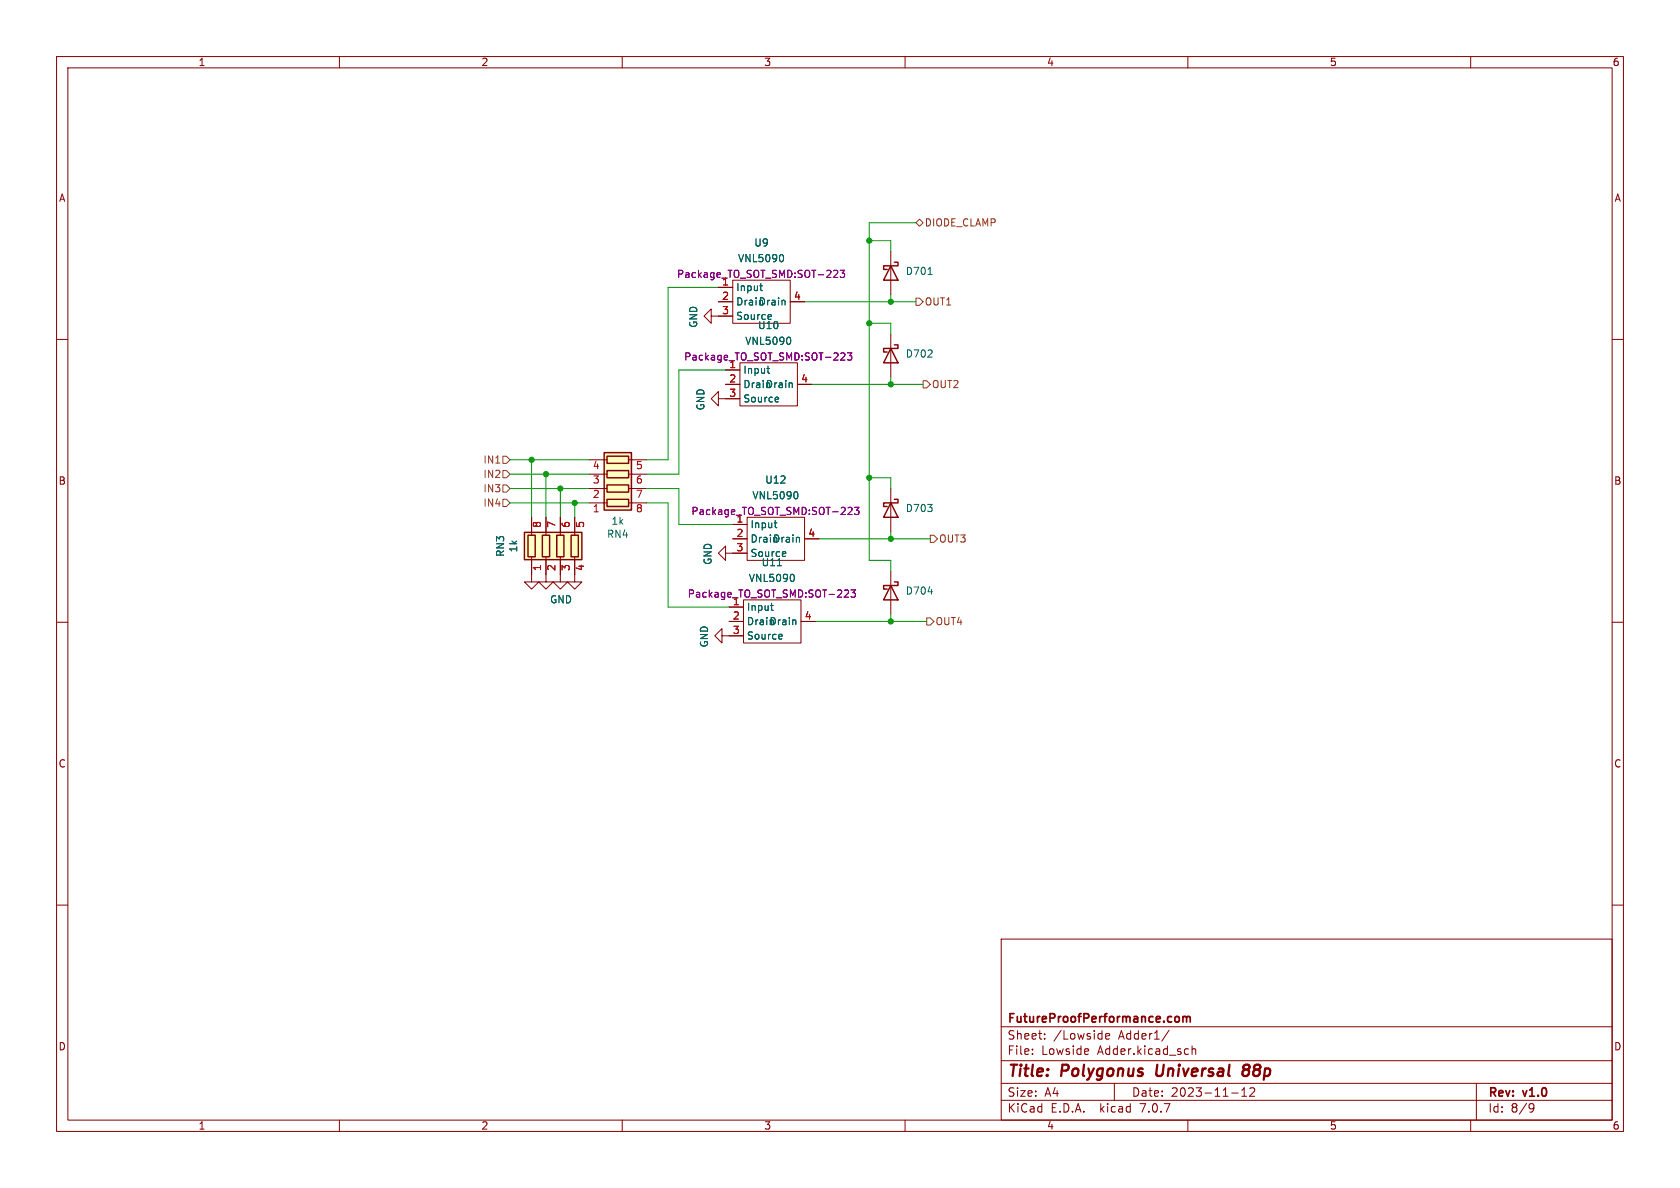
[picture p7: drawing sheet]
<svg xmlns="http://www.w3.org/2000/svg" width="297mm" height="210mm" viewBox="0 0 297 210" stroke-linecap="round" stroke-linejoin="round" font-family="sans-serif">
<g fill="none" stroke="#840000" stroke-width=".18">
<path d="M10 10h277v190h-277zM12 12h273v186h-273zM60 10v2M110 10v2M160 10v2M210 10v2M260 10v2M10 60h2M125.7 55.9v-1.3l-1.2 1.3 1.2 1.3v-1.3h3.8M127 50.8h2.5M127 53.3h2.5M129.5 49.5h10.2v7.7h-10.2z"/>
<path d="M139.7 53.3h2.5M157.5 44.5v7.6M157.5 59.1v7.6M285 60h2M127 70.5v-1.3l-1.3 1.3 1.3 1.3v-1.3h3.8M128.3 65.4h2.5M128.3 67.9h2.5M130.8 64.1h10.2v7.7h-10.2zM141 67.9h2.5M94 98.4v4.5h1.2l-1.2 1.2-1.3-1.2h1.3M94 91.4v3.2M96.5 98.4v4.5h1.3l-1.3 1.2-1.3-1.2h1.3"/>
<path d="M96.5 91.4v3.2M99.1 98.4v4.5h1.2l-1.2 1.2-1.3-1.2h1.3M99.1 91.4v3.2M101.6 98.4v4.5h1.3l-1.3 1.2-1.3-1.2h1.3M101.6 91.4v3.2M104.1 88.9h3.2M104.1 86.4h3.2M104.1 83.8h3.2M104.1 81.3h3.2M111.1 88.9h3.2M111.1 86.4h3.2M111.1 83.8h3.2"/>
<path d="M111.1 81.3h3.2M128.3 97.8v-1.3l-1.3 1.3 1.3 1.3v-1.3h3.8M129.5 92.7h2.6M129.5 95.3h2.6M132.1 91.4h10.1v7.7h-10.1zM142.2 95.3h2.6M157.5 86.4v7.6M10 110h2M127.6 112.4v-1.3l-1.2 1.3 1.2 1.3v-1.3h3.8M128.9 107.3h2.5M128.9 109.9h2.5M131.4 106h10.2v7.7h-10.2z"/>
<path d="M141.6 109.9h2.5M157.5 101v7.6M285 110h2M10 160h2M285 160h2M177 166h108v32h-108zM60 198v2M110 198v2M160 198v2M177 194.5h108M177 191.5h108M177 187.5h108"/>
<path d="M177 181.5h108M182.5 186.3v.1M182.5 185.5v.1M184.7 183.6v.1M184.7 182.8v.1M192.4 185.5l.1 .3-.8 .1M195.5 183.2l.7-.1-.1-.3-.4-.1-.2 .2v.7h.6M197 191.5v3M206.7 182.1l-1.3 2M210 198v2M210.7 184.9v1.5M210.7 185.5l.3-.1 .3 .1 .1 .9"/>
<path d="M217.7 193.2h1.2M219.5 193.8h.9M219.5 192.7l.5-.4v1.5M221.7 192.4v.5l-.8 .9h.9M260 198v2M261 191.5v6.5M270.6 195.1l.5 .1a.99 .99 0 0 1-.4 1.4h-.2M271.2 195.7l-.3 .3h-.3"/>
</g>
<path d="M204.6 188.2l-.2 1.6 .3 .4M220.1 189.1a.65 .65 0 0 0-.3 1 .66 .66 0 0 0 .9-.1M220.1 189.1h.4M220.5 189.1l.2 .1M220.6 188.2a.66 .66 0 0 0-.8 .4v.3l.3 .2M220.7 189l-.2 .1" fill="none" stroke="#840000" stroke-width=".4"/>
<path d="M208.2 179.7l.3 .3v.4l-.3 .3M209.1 179.8l.5-.1 .2 .2M209.1 179.7v1M209.8 179.9l.2-.2 .3 .1 .1 .9M209.8 179.9v.8" fill="none" stroke="#840000" stroke-width=".3"/>
<g fill="#ffffc2" stroke="#ffffc2" stroke-width=".18">
<path d="M106.8 80h4.8v10.2h-4.8z"/>
<path d="M92.7 94.1h10.2v4.8h-10.2z"/>
</g>
<g fill="none" stroke="#840000" stroke-width=".25">
<path d="M157.5 47l1.2 2.5h-2.5zM158.1 46.4h.6v.6h-2.5v.6h.6M157.5 61.6l1.2 2.5h-2.5zM158.1 61h.6v.6h-2.5v.6h.6M92.7 94.1h10.2v4.8h-10.2zM93.3 94.6h1.3v3.8h-1.3zM95.9 94.6h1.3v3.8h-1.3zM98.4 94.6h1.3v3.8h-1.3zM101 94.6h1.2v3.8h-1.2zM106.8 80h4.8v10.2h-4.8zM107.3 88.3h3.8v1.2h-3.8zM107.3 85.7h3.8v1.3h-3.8z"/>
<path d="M107.3 83.2h3.8v1.3h-3.8zM107.3 80.6h3.8v1.3h-3.8zM157.5 88.9l1.2 2.5h-2.5zM158.1 88.3h.6v.6h-2.5v.6h.6M157.5 103.5l1.2 2.5h-2.5zM158.1 102.9h.6v.6h-2.5v.6h.6"/>
</g>
<g fill="none" stroke="#006464" stroke-width=".18">
<path d="M134.3 50.5h.5M134.6 51.3l.2 .1M136.2 55.6l.2 .3-.6 .1M136.3 56.4l-.1 .1M138.2 45a.79 .79 0 0 1 0 1.3M138.7 53.1l.1 .8M139.5 59.6a.79 .79 0 0 1 0 1.3M164.1 48.5h.7M135.6 65.1h.5M135.8 65.9l.3 .1M137.5 70.2l.1 .3-.6 .1M137.6 71l-.1 .1"/>
<path d="M140 67.7l.1 .8M136.9 92.4h.4M137.1 93.2l.2 .1M138.7 97.5l.2 .3-.6 .1M138.9 98.3l-.2 .1M140.8 86.9a.79 .79 0 0 1 0 1.3M141.3 95v.8M136.2 107h.5M136.5 107.8l.2 .1M137.4 100h.8M138.1 112.1l.2 .3-.6 .2M138.2 112.9l-.1 .1"/>
<path d="M140.1 101.5a.79 .79 0 0 1 0 1.3M140.6 109.6l.1 .8M164.1 104.6h.7"/>
</g>
<path d="M147.6 47.8h.4l.1 .3-.8 .9h.8M148.5 47.8h.8l-.4 .5 .4 .1v.5l-.2 .1-.6-.1M148.8 62.4h.5l.1 .3-.8 1h.8M149.8 62.4h.8l-.4 .5 .3 .1v.5l-.2 .2-.5-.2M150.1 89.7h.4l.1 .3-.7 1h.7M151.1 89.7h.8l-.5 .5 .4 .1v.5l-.2 .2-.5-.2M149.5 104.3l.4 .1 .1 .3-.8 .9h.8M150.4 104.3h.8l-.4 .5 .4 .1v.5l-.2 .2-.6-.2" fill="none" stroke="#840084" stroke-width=".18"/>
<path d="M161.9 39.4l.7-.7 .6 .7-.6 .6zM161.9 52.7h.7l.6 .6-.6 .7h-.7zM163.2 67.3h.6l.7 .6-.7 .7h-.6zM88.9 85.7h.6l.7 .7-.7 .6h-.6zM88.9 80.6h.6l.7 .7-.7 .6h-.6zM88.9 83.2h.6l.7 .6-.7 .7h-.6zM88.9 88.3h.6l.7 .6-.7 .6h-.6zM164.5 94.6h.6l.6 .7-.6 .6h-.6zM163.8 109.2h.7l.6 .7-.6 .6h-.7z" fill="none" stroke="#725600" stroke-width=".18"/>
<g fill="none" stroke="#009600" stroke-width=".18">
<path d="M161.9 39.4h-8.2v59.7h3.8v1.9M127 50.8h-8.9v30.5h-3.8M142.2 53.3h19.7M153.7 42.5h3.8v2M153.7 57.2h3.8v1.9M157.5 52.1v1.2M128.3 65.4h-8.3v18.4h-5.7M143.5 67.9h19.7M157.5 66.7v1.2M90.2 83.8h13.9M90.2 86.4h13.9M90.2 81.3h13.9"/>
<path d="M90.2 88.9h13.9M94 81.3v10.1M96.5 83.8v7.6M99.1 86.4v5M101.6 88.9v2.5M114.3 86.4h5.7v6.3h9.5M114.3 88.9h3.8v18.4h10.8M144.8 95.3h19.7M153.7 84.5h3.8v1.9M157.5 94v1.3M144.1 109.9h19.7M157.5 108.6v1.3"/>
</g>
<g fill="#009600" stroke="#009600" stroke-width=".18">
<circle cx="99.1" cy="86.4" r=".46"/>
<circle cx="101.6" cy="88.9" r=".46"/>
<circle cx="94" cy="81.3" r=".46"/>
<circle cx="96.5" cy="83.8" r=".46"/>
<circle cx="157.5" cy="67.9" r=".46"/>
<circle cx="153.7" cy="84.5" r=".46"/>
<circle cx="157.5" cy="109.9" r=".46"/>
<circle cx="157.5" cy="95.3" r=".46"/>
<circle cx="153.7" cy="57.2" r=".46"/>
<circle cx="157.5" cy="53.3" r=".46"/>
<circle cx="153.7" cy="42.5" r=".46"/>
</g>
<g font-size="2.8" fill="#840000">
<text x="178" y="190.9">Title:</text>
<text x="187.7" y="190.9">Polygonus</text>
<text x="205.2" y="190.9">Universal</text>
<text x="221.4" y="190.9">88p</text>
</g>
<g font-size="2.1" fill="#840000">
<text x="178" y="184">Sheet:</text>
<text x="178" y="181.2">FutureProofPerformance.com</text>
<text x="186.2" y="184">/Lowside</text>
<text x="197.8" y="184">Adder1/</text>
<text x="178" y="186.7">File:</text>
<text x="184.1" y="186.7">Lowside</text>
<text x="194.1" y="186.7">Adder.kicad_sch</text>
<text x="178" y="196.9">KiCad</text>
<text x="178" y="194.1">Size:</text>
<text x="184.7" y="194.1">A4</text>
<text x="185.7" y="196.9">E.D.A.</text>
<text x="194.6" y="196.9">kicad</text>
<text x="200" y="194.1">Date:</text>
<text x="201.8" y="196.9">7.0.7</text>
<text x="207" y="194.1">2023-11-12</text>
<text x="263" y="194.3">Rev:</text>
<text x="263" y="196.9">Id:</text>
<text x="267.1" y="196.9">8/9</text>
<text x="269.4" y="194.3">v1.0</text>
</g>
<g font-size="1.8" fill="#840000">
<text x="35" y="11.9">1</text>
<text x="85" y="11.9">2</text>
<text x="135" y="11.9">3</text>
<text x="185" y="11.9">4</text>
<text x="235" y="11.9">5</text>
<text x="285" y="11.9">6</text>
<text x="10.3" y="35.9">A</text>
<text x="285.3" y="35.9">A</text>
<text x="10.3" y="85.9">B</text>
<text x="285.3" y="85.9">B</text>
<text x="10.3" y="135.9">C</text>
<text x="285.3" y="135.9">C</text>
<text x="10.3" y="185.9">D</text>
<text x="285.3" y="185.9">D</text>
<text x="35" y="199.9">1</text>
<text x="85" y="199.9">2</text>
<text x="135" y="199.9">3</text>
<text x="185" y="199.9">4</text>
<text x="235" y="199.9">5</text>
<text x="285" y="199.9">6</text>
</g>
<g font-size="1.8" fill="#725600">
<text x="163.4" y="40.2">DIODE_CLAMP</text>
<text x="163.4" y="54.2">OUT1</text>
<text x="164.7" y="68.8">OUT2</text>
<text x="85.4" y="82.1">IN1</text>
<text x="85.4" y="87.2">IN3</text>
<text x="85.4" y="84.7">IN2</text>
<text x="85.4" y="89.8">IN4</text>
<text x="165.9" y="96.1">OUT3</text>
<text x="165.3" y="110.7">OUT4</text>
</g>
<g font-size="1.8" fill="#006464">
<text x="130.4" y="46.6">VNL5090</text>
<text x="133.2" y="43.8">U9</text>
<text x="130" y="51.7">Input</text>
<text x="160" y="48.8">D701</text>
<text x="123.5" y="58" transform="rotate(-90 123.5 58)">GND</text>
<text x="130" y="54.2">DrainDrain</text>
<text x="130" y="56.7">Source</text>
<text x="133.9" y="58.4">U10</text>
<text x="131.6" y="61.2">VNL5090</text>
<text x="160" y="63.4">D702</text>
<text x="131.3" y="66.3">Input</text>
<text x="131.3" y="68.8">DrainDrain</text>
<text x="131.3" y="71.3">Source</text>
<text x="124.7" y="72.6" transform="rotate(-90 124.7 72.6)">GND</text>
<text x="132.9" y="88.5">VNL5090</text>
<text x="135.2" y="85.7">U12</text>
<text x="107.2" y="95.3">RN4</text>
<text x="108" y="93">1k</text>
<text x="132.6" y="93.6">Input</text>
<text x="160" y="90.7">D703</text>
<text x="89.3" y="98.5" transform="rotate(-90 89.3 98.5)">RN3</text>
<text x="91.6" y="97.7" transform="rotate(-90 91.6 97.7)">1k</text>
<text x="126" y="100" transform="rotate(-90 126 100)">GND</text>
<text x="132.6" y="96.1">DrainDrain</text>
<text x="132.6" y="98.7">Source</text>
<text x="134.5" y="100.3">U11</text>
<text x="97.2" y="106.9">GND</text>
<text x="132.3" y="103.1">VNL5090</text>
<text x="160" y="105.3">D704</text>
<text x="132" y="108.2">Input</text>
<text x="132" y="110.7">DrainDrain</text>
<text x="132" y="113.3">Source</text>
<text x="125.4" y="114.6" transform="rotate(-90 125.4 114.6)">GND</text>
</g>
<g font-size="1.8" fill="#840084">
<text x="119.6" y="49.3">Package_TO_SOT_SMD:SOT-223</text>
<text x="120.9" y="63.9">Package_TO_SOT_SMD:SOT-223</text>
<text x="122.1" y="91.2">Package_TO_SOT_SMD:SOT-223</text>
<text x="121.5" y="105.8">Package_TO_SOT_SMD:SOT-223</text>
</g>
<g font-size="1.8" fill="#a90000">
<text x="127.6" y="50.5">1</text>
<text x="127.6" y="53.1">2</text>
<text x="140.3" y="53.1">4</text>
<text x="127.6" y="55.6">3</text>
<text x="128.8" y="65.2">1</text>
<text x="128.8" y="67.7">2</text>
<text x="128.8" y="70.2">3</text>
<text x="141.5" y="67.7">4</text>
<text x="104.7" y="83.3">4</text>
<text x="112.3" y="83.3">5</text>
<text x="104.7" y="88.3">2</text>
<text x="104.7" y="85.8">3</text>
<text x="112.3" y="85.8">6</text>
<text x="112.3" y="88.3">7</text>
<text x="96" y="93.4" transform="rotate(-90 96 93.4)">8</text>
<text x="98.5" y="93.4" transform="rotate(-90 98.5 93.4)">7</text>
<text x="101" y="93.4" transform="rotate(-90 101 93.4)">6</text>
<text x="103.6" y="93.4" transform="rotate(-90 103.6 93.4)">5</text>
<text x="104.7" y="90.9">1</text>
<text x="112.3" y="90.9">8</text>
<text x="130.1" y="92.5">1</text>
<text x="130.1" y="95">2</text>
<text x="142.8" y="95">4</text>
<text x="96" y="101" transform="rotate(-90 96 101)">1</text>
<text x="98.5" y="101" transform="rotate(-90 98.5 101)">2</text>
<text x="101" y="101" transform="rotate(-90 101 101)">3</text>
<text x="103.6" y="101" transform="rotate(-90 103.6 101)">4</text>
<text x="130.1" y="97.5">3</text>
<text x="129.5" y="107.1">1</text>
<text x="129.5" y="109.6">2</text>
<text x="129.5" y="112.1">3</text>
<text x="142.2" y="109.6">4</text>
</g>
</svg>
